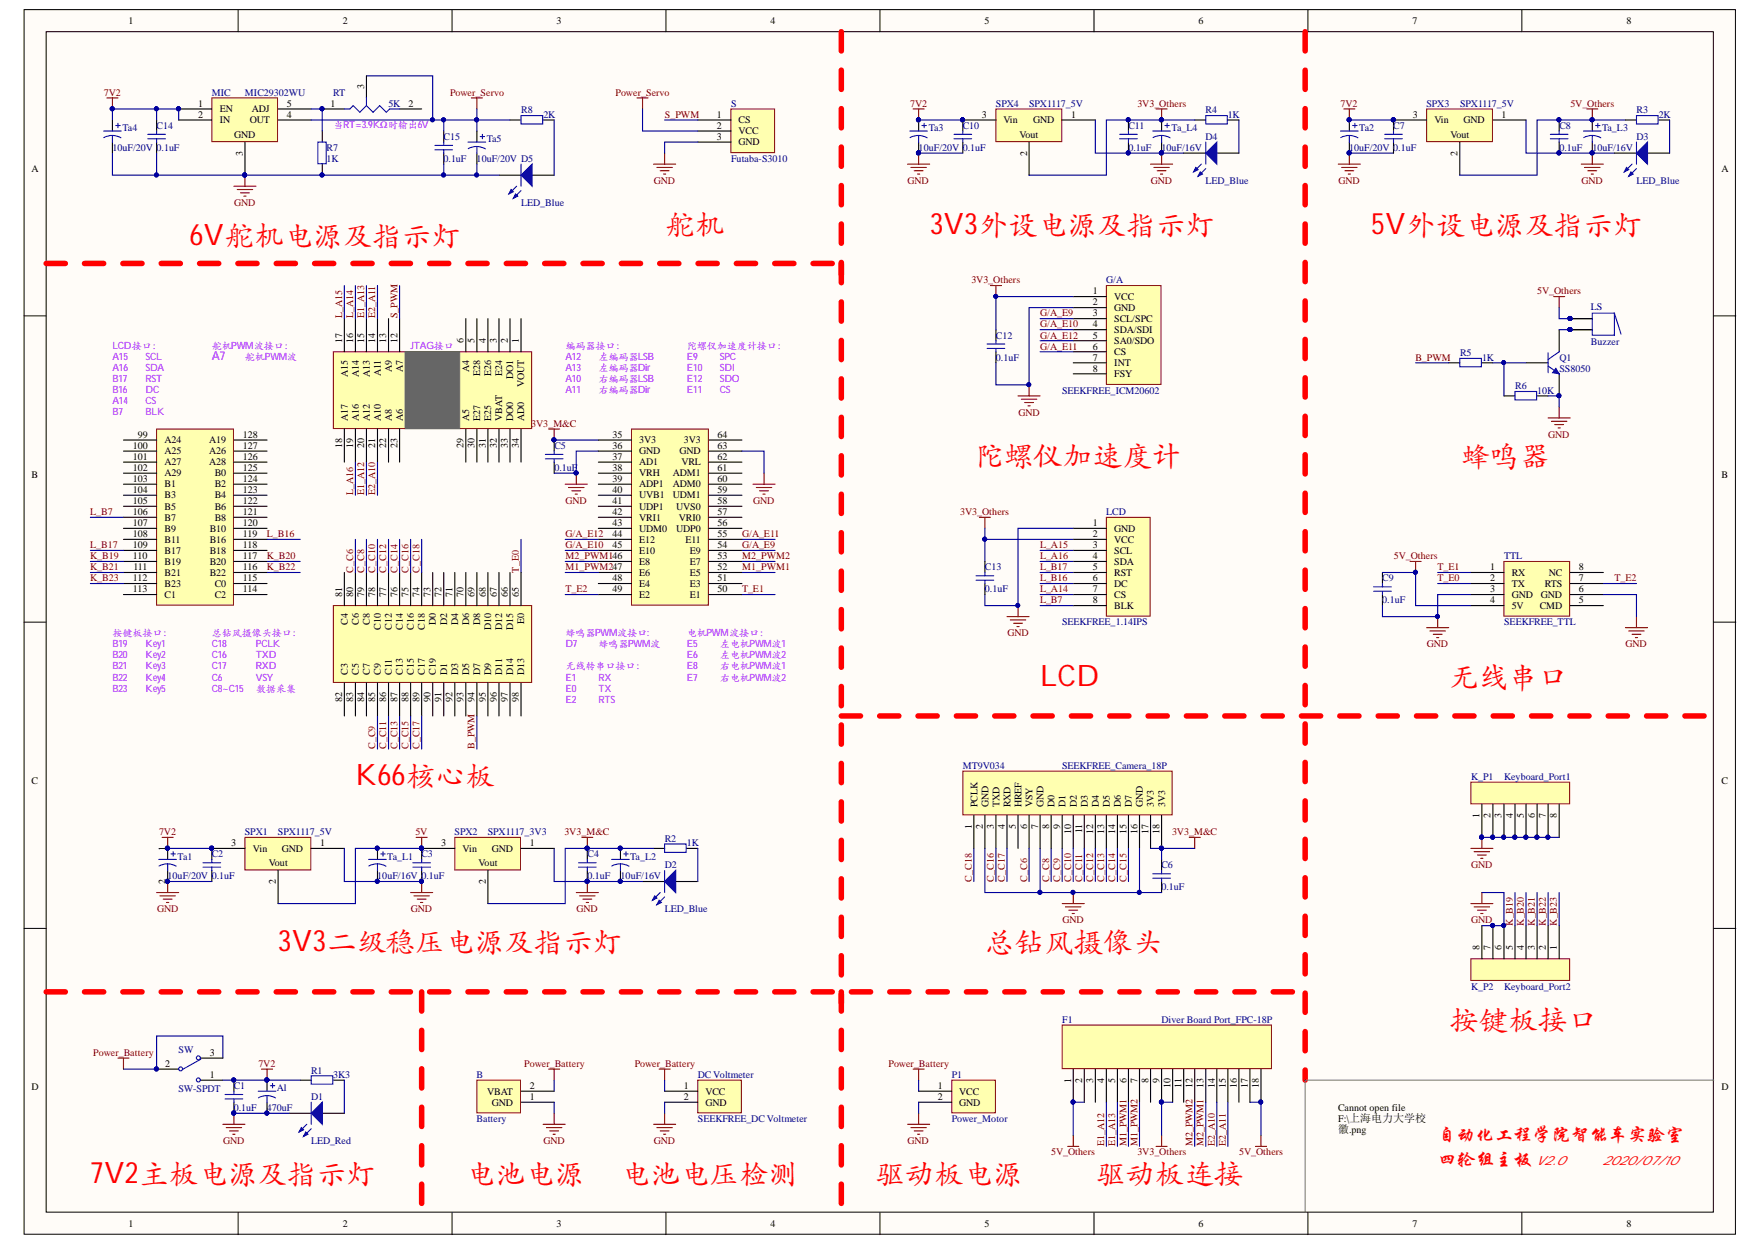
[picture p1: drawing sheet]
# Altium project Motherboard V2.0.PrjPCB
1 sheet, 59 parts. Net scope: global (net labels, ports and power ports of the same name join across sheets).
Board file: Motherboard V2.0.PcbDoc

## Sheet Motherboard V2.0.SchDoc
size A3

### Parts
Al  value 470uF  [C_AL_8*11.5MM]  (hidden comment: Cap Pol3)
B  Battery  [BATTERY_5MM]
C1  value 0.1uF  [C_0603]  (hidden comment: Cap)
C2  value 0.1uF  [C_0603]  (hidden comment: Cap)
C3  value 0.1uF  [C_0603]  (hidden comment: Cap)
C4  value 0.1uF  [C_0603]  (hidden comment: Cap)
C5  value 0.1uF  [C_0603]  (hidden comment: Cap)
C6  value 0.1uF  [C_0603]  (hidden comment: Cap)
C7  value 0.1uF  [C_0603]  (hidden comment: Cap)
C8  value 0.1uF  [C_0603]  (hidden comment: Cap)
C9  value 0.1uF  [C_0603]  (hidden comment: Cap)
C10  value 0.1uF  [C_0603]  (hidden comment: Cap)
C11  value 0.1uF  [C_0603]  (hidden comment: Cap)
C12  value 0.1uF  [C_0603]  (hidden comment: Cap)
C13  value 0.1uF  [C_0603]  (hidden comment: Cap)
C14  value 0.1uF  [C_0603]  (hidden comment: Cap)
C15  value 0.1uF  [C_0603]  (hidden comment: Cap)
D1  LED_Red  [LED_0603_R]
D2  LED_Blue  [LED_0603_B]
D3  LED_Blue  [LED_0603_B]
D4  LED_Blue  [LED_0603_B]
D5  LED_Blue  [LED_0603_B]
DC_Voltmeter  SEEKFREE_DC Voltmeter  [DC_VOLTMETER_5MM]
F1  Diver Board Port_FPC-18P  [DIVER BOARD PORT_0.5MM]
G/A  SEEKFREE_ICM20602  [G/A_8P_2.54MM]
K66  SEEKFERR_K66  [K66_BOARD_2.54MM]  (value not drawn)
K_P1  Keyboard_Port1  [Keyboard_Port1]
K_P2  Keyboard_Port2  [Keyboard_Port2]
LCD  SEEKFREE_1.14IPS  [LCD_8P_2.54MM]
LS  Buzzer  [BUZZER_5MM]
MIC  MIC29302WU  [MIC29302WU_TO263-5]
MT9V034  SEEKFREE_Camera_18P  [CAMERA_18P_0.5MM]
P1  Power_Motor  [POWER_MOTOR_5MM]
Q1  SS8050  [SS8050_SOT23-3]
R1  value 3K3  [R_0603]  (hidden comment: Res2)
R2  value 1K  [R_0603]  (hidden comment: Res2)
R3  value 2K  [R_0603]  (hidden comment: Res2)
R4  value 1K  [R_0603]  (hidden comment: Res2)
R5  value 1K  [R_0603]  (hidden comment: Res2)
R6  value 10K  [R_0603]  (hidden comment: Res2)
R7  value 1K  [R_0603]  (hidden comment: Res2)
R8  value 2K  [R_0603]  (hidden comment: Res2)
RT  value 5K  [R_ADJ_3296W]  (hidden comment: Res Tap)
S  Futaba-S3010  [Servo_2.54mm]
SPX1  SPX1117_5V  [SPX1117]
SPX2  SPX1117_3V3  [SPX1117]
SPX3  SPX1117_5V  [SPX1117]
SPX4  SPX1117_5V  [SPX1117]
SW  SW-SPDT  [SW_4.7mm]
Ta1  value 10uF/20V  [C_Ta_3528B]  (hidden comment: Cap Pol3)
Ta2  value 10uF/20V  [C_Ta_3528B]  (hidden comment: Cap Pol3)
Ta3  value 10uF/20V  [C_Ta_3528B]  (hidden comment: Cap Pol3)
Ta4  value 10uF/20V  [C_Ta_3528B]  (hidden comment: Cap Pol3)
Ta5  value 10uF/20V  [C_Ta_3528B]  (hidden comment: Cap Pol3)
Ta_L1  value 10uF/16V  [C_Ta_3216A]  (hidden comment: Cap Pol3)
Ta_L2  value 10uF/16V  [C_Ta_3216A]  (hidden comment: Cap Pol3)
Ta_L3  value 10uF/16V  [C_Ta_3216A]  (hidden comment: Cap Pol3)
Ta_L4  value 10uF/16V  [C_Ta_3216A]  (hidden comment: Cap Pol3)
TTL  SEEKFREE_TTL  [TTL_2*4P_2.54MM]

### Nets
3V3_M&C: C4.2 C5.2 C6.2 K66.35(3V3) MT9V034.17(3V3) MT9V034.18(3V3) R2.1 SPX2.2(Vout) Ta_L2.1
3V3_Others: C11.2 C12.2 C13.2 F1.9 F1.10 G/A.1(VCC) LCD.2(VCC) R4.1 SPX4.2(Vout) Ta_L4.1
5V: C3.2 SPX1.2(Vout) SPX2.3(Vin) Ta_L1.1
5V_Others: C8.2 C9.2 F1.1 F1.2 F1.17 F1.18 LS.1 LS.1A R3.1 SPX3.2(Vout) Ta_L3.1 TTL.4(5V)
7V2: Al.1 C1.2 C2.2 C7.2 C10.2 C14.2 MIC.1(EN) MIC.2(IN) R1.1 SPX1.3(Vin) SPX3.3(Vin) SPX4.3(Vin) SW.1 Ta1.1 Ta2.1 Ta3.1 Ta4.1
GND: Al.2 B.1(GND) C1.1 C2.1 C3.1 C4.1 C5.1 C6.1 C7.1 C8.1 C9.1 C10.1 C11.1 C12.1 C13.1 C14.1 C15.1 D1.2(K) D2.2(K) D3.2(K) D4.2(K) D5.2(K) DC_Voltmeter.2(GND) G/A.2(GND) K66.36(GND) K66.63(GND) K_P1.1 K_P1.2 K_P1.3 K_P1.4 K_P1.5 K_P1.6 K_P1.7 K_P1.8 K_P2.6 K_P2.7 K_P2.8 LCD.1(GND) MIC.3(GND) MT9V034.2(GND) MT9V034.7(GND) MT9V034.16(GND) P1.2(GND) Q1.3(E) R6.2 R7.1 S.3(GND) SPX1.1(GND) SPX2.1(GND) SPX3.1(GND) SPX4.1(GND) Ta1.2 Ta2.2 Ta3.2 Ta4.2 Ta5.2 Ta_L1.2 Ta_L2.2 Ta_L3.2 Ta_L4.2 TTL.3(GND) TTL.6(GND)
Power_Battery: B.2(VBAT) DC_Voltmeter.1(VCC) P1.1(VCC) SW.2 SW.3
Power_Servo: C15.2 MIC.4(OUT) R8.1 RT.3(TAP) S.2(VCC) Ta5.1
B_PWM: K66.94(D7) R5.1
C_C6: K66.80(C6) MT9V034.6(VSY)
C_C8: K66.79(C8) MT9V034.8(D0)
C_C9: K66.85(C9) MT9V034.9(D1)
C_C10: K66.78(C10) MT9V034.10(D2)
C_C11: K66.86(C11) MT9V034.11(D3)
C_C12: K66.77(C12) MT9V034.12(D4)
C_C13: K66.87(C13) MT9V034.13(D5)
C_C14: K66.76(C14) MT9V034.14(D6)
C_C15: K66.88(C15) MT9V034.15(D7)
C_C16: K66.75(C16) MT9V034.3(TXD)
C_C17: K66.89(C17) MT9V034.4(RXD)
C_C18: K66.74(C18) MT9V034.1(PCLK)
E1_A12: F1.4 K66.20(A12)
E1_A13: F1.5 K66.15(A13)
E2_A10: F1.14 K66.21(A10)
E2_A11: F1.15 K66.14(A11)
G/A_E9: G/A.3(SCL/SPC) K66.54(E9)
G/A_E10: G/A.4(SDA/SDI) K66.45(E10)
G/A_E11: G/A.6(CS) K66.55(E11)
G/A_E12: G/A.5(SA0/SDO) K66.44(E12)
K_B19: K66.110(B19) K_P2.5
K_B20: K66.117(B20) K_P2.4
K_B21: K66.111(B21) K_P2.3
K_B22: K66.116(B22) K_P2.2
K_B23: K66.112(B23) K_P2.1
L_A14: K66.16(A14) LCD.7(CS)
L_A15: K66.17(A15) LCD.3(SCL)
L_A16: K66.19(A16) LCD.4(SDA)
L_B7: K66.106(B7) LCD.8(BLK)
L_B16: K66.119(B16) LCD.6(DC)
L_B17: K66.109(B17) LCD.5(RST)
M1_PWM1: F1.6 K66.52(E5)
M1_PWM2: F1.7 K66.47(E6)
M2_PWM1: F1.13 K66.46(E8)
M2_PWM2: F1.12 K66.53(E7)
S_PWM: K66.12(A7) S.1(CS)
T_E0: K66.65(E0) TTL.2(TX)
T_E1: K66.50(E1) TTL.1(RX)
T_E2: K66.49(E2) TTL.7(RTS)
NetD1_1: D1.1(A) R1.2
NetD2_1: D2.1(A) R2.2
NetD3_1: D3.1(A) R3.2
NetD4_1: D4.1(A) R4.2
NetD5_1: D5.1(A) R8.2
NetLS_2: LS.2 LS.2A Q1.1(C)
NetMIC_5: MIC.5(ADJ) R7.2 RT.1(A)
NetQ1_2: Q1.2(B) R5.2 R6.1

Not connected (* = marked no-connect by the designer): F1 3 8 11 16; G/A 7(INT) 8(FSY); K66 1(VOUT) 2(DO1) 3(E24) 4(E26) 5(E28) 6(A4) 13(A9) 18(A17) 22(A8) 23(A6) 29(A5) 30(E27) 31(E25) 32(VBAT) 33(DO0) 34(AD0) 37(AD1) 38(VRH) 39(ADP1) 40(UVB1) 41(UDP1) 42(VRI1) 43(UDM0) 48(E4) 51(E3) 56(UDP0) 57(VRI0) 58(UVS0) 59(UDM1) 60(ADM0) 61(ADM1) 62(VRL) 64(3V3) 66(D15) 67(D12) 68(D10) 69(D8) 70(D6) 71(D4) 72(D2) 73(D0) 81(C4) 82(C3) 83(C5) 84(C7) 90(C19) 91(D1) 92(D3) 93(D5) 95(D9) 96(D11) 97(D14) 98(D13) 99(A24) 100(A25) 101(A27) 102(A29) 103(B1) 104(B3) 105(B5) 107(B9) 108(B11) 113(C1) 114(C2) 115(C0) 118(B18) 120(B10) 121(B8) 122(B6) 123(B4) 124(B2) 125(B0) 126(A28) 127(A26) 128(A19); MT9V034 5(HREF); RT 2(B); TTL 5(CMD) 8(NC)

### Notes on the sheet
- 当RT=3.9KΩ时输出6V
- 6V舵机电源及指示灯
- 舵机
- 3V3外设电源及指示灯
- 5V外设电源及指示灯
- (near K66) LCD接口：
- (near K66) A15
- (near K66) A16
- (near K66) SCL
- (near K66) SDA
- (near K66) 舵机PWM波接口：
- (near K66) A7
- (near K66) 舵机PWM波
- (near K66) JTAG接口
- (near K66) 编码器接口：
- (near K66) A12
- (near K66) A13
- (near K66) 左编码器LSB
- (near K66) 左编码器Dir
- (near K66) 陀螺仪加速度计接口：
- (near K66) E9
- (near K66) E10
- (near K66) SPC
- (near K66) SDI
- (near K66) B17
- (near K66) B16
- (near K66) A14
- (near K66) B7
- (near K66) RST
- (near K66) DC
- (near K66) CS
- (near K66) BLK
- (near K66) A10
- (near K66) A11
- (near K66) 右编码器LSB
- (near K66) 右编码器Dir
- (near K66) E12
- (near K66) E11
- (near K66) SDO
- 陀螺仪加速度计
- 蜂鸣器
- (near K66) 按键板接口：
- (near K66) B19
- (near K66) Key1
- (near K66) 总钻风摄像头接口：
- (near K66) C18
- (near K66) PCLK
- (near K66) 蜂鸣器PWM波接口:
- (near K66) D7
- (near K66) 蜂鸣器PWM波
- (near K66) 电机PWM波接口：
- (near K66) E5
- (near K66) 左电机PWM波1
- (near K66) B20
- (near K66) B21
- (near K66) B22
- (near K66) B23
- (near K66) Key2
- (near K66) Key3
- (near K66) Key4
- (near K66) Key5
- (near K66) C16
- (near K66) C17
- (near K66) C6
- (near K66) C8~C15
- (near K66) TXD
- (near K66) RXD
- (near K66) VSY
- (near K66) 数据采集
- (near K66) 无线转串口接口：
- (near K66) E1
- (near K66) E2
- (near K66) E0
- (near K66) RX
- (near K66) TX
- (near K66) RTS
- (near K66) E6
- (near K66) E8
- (near K66) E7
- (near K66) 左电机PWM波2
- (near K66) 右电机PWM波1
- (near K66) 右电机PWM波2
- LCD
- 无线串口
- K66核心板
- 3V3二级稳压电源及指示灯
- 总钻风摄像头
- 按键板接口
- 自动化工程学院智能车实验室
- 7V2主板电源及指示灯
- 电池电源
- 电池电压检测
- 驱动板电源
- 驱动板连接
- 四轮组主板
- V2.0
- 2020/07/10
